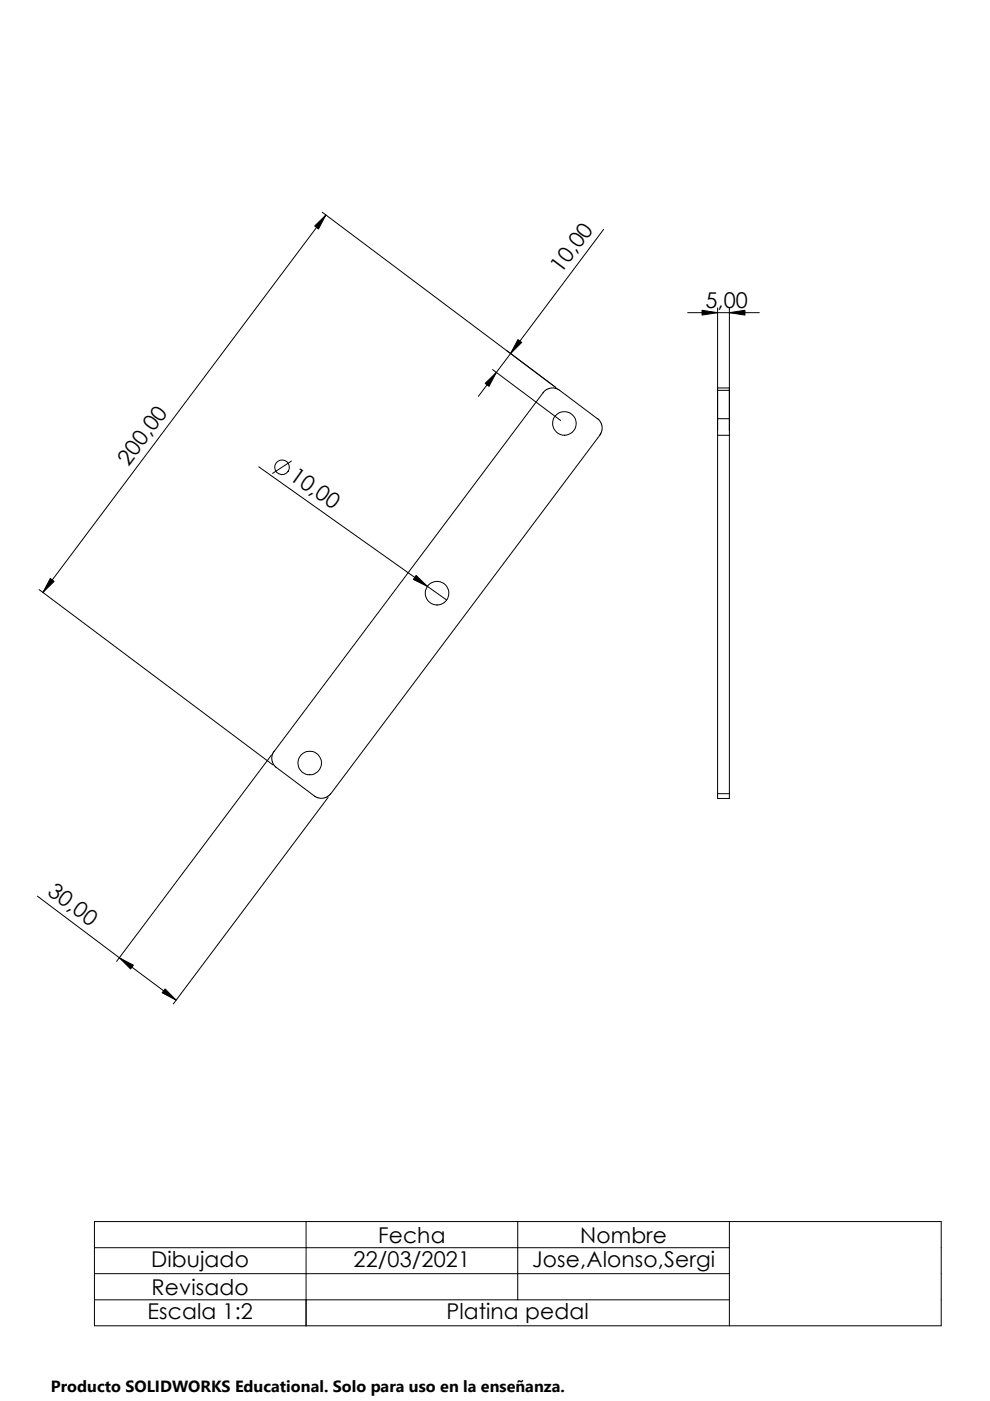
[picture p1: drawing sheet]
<svg xmlns="http://www.w3.org/2000/svg" width="210mm" height="297mm" viewBox="0 0 210 297" stroke-linecap="round" stroke-linejoin="round" font-family="sans-serif">
<g fill="none" stroke="#000" stroke-width=".21">
<path d="M66.7 47.9l2.4-2.3-1.6 3zM68.3 45l49.6 37.2M69.1 45.6l-60 80M128 48.6l-26.6 35.4M104.4 78.4l14.5 10.8M109.8 72l.8 .6-2.4 2.4zM145.8 66.3h15.2M148.8 65.8l3.3 .5-3.3 .5zM152.1 65.3v104h2.5v-104M154.6 66.3l3.3-.5v1zM54.9 99l39.8 28.2M61.8 97.7l-4 2.7"/>
<path d="M102.9 81.3l2.3-2.3-1.5 2.9zM126.7 88.7l.6 .7 .3 .9v.9l-.4 1.1-57.1 76-.7 .6-.7 .3h-.9l-.6-.1-8.5-6.3M126.7 88.8l-8.6-6.4-.7-.1h-.9l-.8 .4-.6 .5-57.1 76.1-.3 1v.9l.3 .9 .6 .7M152.1 82.3h2.5M152.1 88.8h2.5M152.1 92.3h2.5M152.1 82.8h2.5M8.3 125l49.6 37.2M10.7 122.6l.8 .7-2.4 2.3zM88.2 122l2.4 2.3-3-1.4zM57.6 160.1l-32.9 43.7M69.6 169.1l-32.9 43.8"/>
<path d="M152.1 168.3h2.5M7.9 190l29.4 22M25.3 203.1l3 1.5-.6 .8zM35 209.7l2.3 2.3-2.9-1.5zM20 259h179.6v22.1h-179.6zM64.9 259v22.1M109.8 259v16.6M154.6 259v22.1M20 264.5h134.6M20 270h134.6M20 275.6h134.6"/>
<circle cx="59.8" cy="99.1" r="1.55"/>
<circle cx="119.7" cy="89.8" r="2.51"/>
<circle cx="92.7" cy="125.8" r="2.49"/>
<circle cx="65.7" cy="161.8" r="2.49"/>
</g>
<path d="M66.7 47.9l2.4-2.3-1.6 3zM102.9 81.3l2.3-2.3-1.5 2.9zM109.8 72l.8 .6-2.4 2.4zM148.8 65.8l3.3 .5-3.3 .5zM154.6 66.3l3.3-.5v1zM10.7 122.6l.8 .7-2.4 2.3zM88.2 122l2.4 2.3-3-1.4zM25.3 203.1l3 1.5-.6 .8zM35 209.7l2.3 2.3-2.9-1.5z" fill="#000"/>
<path d="M10.8 291.5h104.2v5.5h-104.2z" fill="#fff"/>
<g font-size="4.6">
<text x="119" y="58.1" transform="rotate(-53 119 58.1)">10,00</text>
<text x="149.6" y="65.4">5,00</text>
<text x="27.2" y="99" transform="rotate(-53 27.2 99)">200,00</text>
<text x="61.2" y="101.5" transform="rotate(35 61.2 101.5)">10,00</text>
<text x="9.9" y="189.6" transform="rotate(37 9.9 189.6)">30,00</text>
<text x="80.2" y="263.5">Fecha</text>
<text x="123" y="263.5">Nombre</text>
<text x="32" y="268.6">Dibujado</text>
<text x="75" y="268.6">22/03/2021</text>
<text x="112.9" y="268.6">Jose,Alonso,Sergi</text>
<text x="32.1" y="274.6">Revisado</text>
<text x="31.3" y="279.7">Escala 1:2</text>
<text x="94.7" y="279.7">Platina pedal</text>
</g>
<text font-size="3.4" x="10.8" y="295.2">Producto SOLIDWORKS Educational. Solo para uso en la enseñanza.</text>
</svg>
